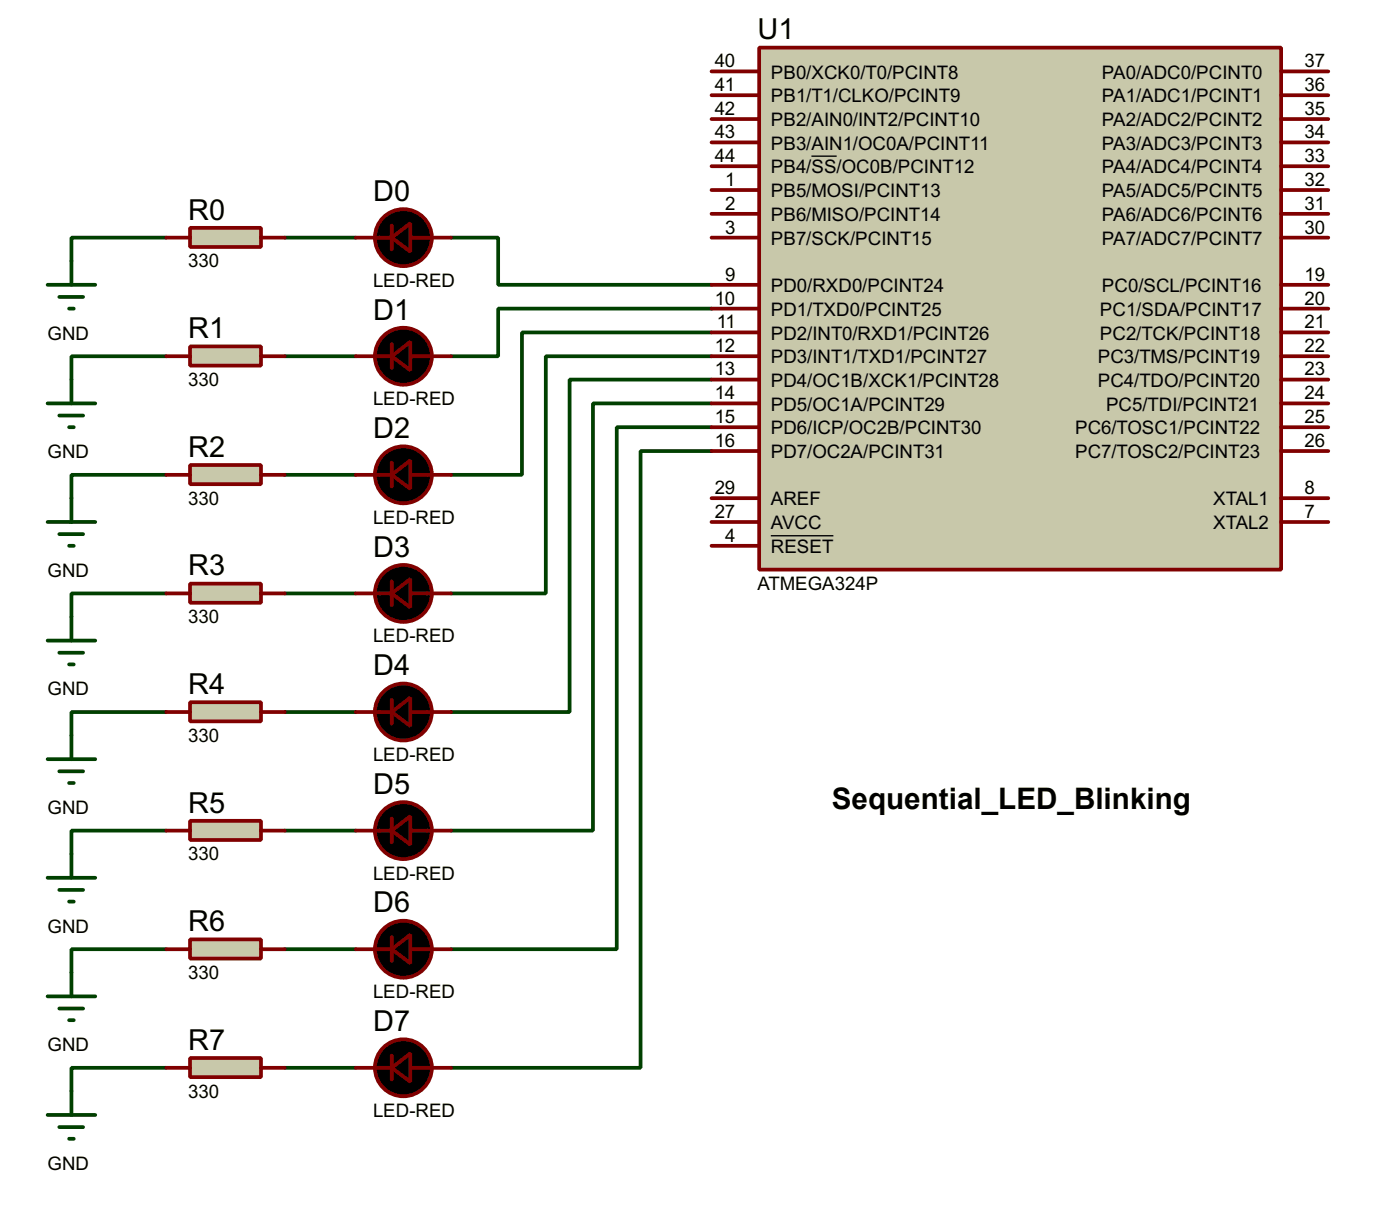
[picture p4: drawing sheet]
<svg xmlns="http://www.w3.org/2000/svg" width="150mm" height="129mm" viewBox="0 0 150 129" stroke-linecap="round" stroke-linejoin="round" font-family="sans-serif">
<g fill="none" stroke="#004000" stroke-width=".4">
<path d="M17.8 25.5h-10.1v2.5M17.8 38.2h-10.1v2.5M30.5 25.5h7.6M30.5 38.2h7.6M48.3 25.5h5.1v5h22.8M76.2 33.1h-22.8v5.1h-5.1M76.2 35.6h-20.3v15.3h-7.6M76.2 38.2h-17.7v25.4h-10.2M17.8 50.9h-10.1v2.5M30.5 50.9h7.6M76.2 40.7h-15.2v35.6h-12.7M76.2 43.2h-12.7v45.8h-15.2"/>
<path d="M76.2 45.8h-10.1v55.9h-17.8M76.2 48.3h-7.6v66.1h-20.3M17.8 63.6h-10.1v2.5M17.8 76.3h-10.1v2.5M30.5 63.6h7.6M30.5 76.3h7.6M17.8 89h-10.1v2.5M30.5 89h7.6M17.8 101.7h-10.1v2.5M17.8 114.4h-10.1v2.5M30.5 101.7h7.6M30.5 114.4h7.6"/>
</g>
<path d="M81.3 5.1h55.9v55.9h-55.9z" fill="#c8c8aa" stroke="#800000" stroke-width=".4"/>
<g fill="none" stroke="#800000" stroke-width=".4">
<path d="M76.2 17.8h5.1M76.2 15.3h5.1M76.2 12.7h5.1M76.2 10.2h5.1M76.2 7.7h5.1M137.2 17.8h5.1M137.2 15.3h5.1M137.2 12.7h5.1M137.2 10.2h5.1M137.2 7.7h5.1M38.1 25.5h3.9M42 24.2v2.5"/>
<path d="M44 25.5h4.3M76.2 38.2h5.1M76.2 35.6h5.1M76.2 33.1h5.1M76.2 30.5h5.1M76.2 22.9h5.1M76.2 20.4h5.1M76.2 25.5h5.1M137.2 38.2h5.1M137.2 35.6h5.1M137.2 33.1h5.1M137.2 30.5h5.1"/>
<path d="M137.2 22.9h5.1M137.2 20.4h5.1M137.2 25.5h5.1M76.2 45.8h5.1M76.2 43.2h5.1M76.2 40.7h5.1M76.2 55.9h5.1M76.2 53.4h5.1M76.2 48.3h5.1M76.2 58.5h5.1M137.2 45.8h5.1M137.2 43.2h5.1"/>
<path d="M137.2 40.7h5.1M137.2 55.9h5.1M137.2 53.4h5.1M137.2 48.3h5.1"/>
</g>
<path d="M86.9 16.7h2.7M82.5 57.4h6.8" fill="none" stroke="#000" stroke-width=".15"/>
<g fill="#000" stroke="#800000" stroke-width=".4">
<path d="M42 25.5l2-1.6v3.1z"/>
<circle cx="43.2" cy="25.5" r="3.1"/>
</g>
<path d="M20.4 24.4h7.6v2.1h-7.6z" fill="#c8c8aa" stroke="#800000" stroke-width=".4"/>
<path d="M17.8 25.5h2.6M28 25.5h2.5M38.1 38.2h3.9M42 36.9v2.5M44 38.2h4.3" fill="none" stroke="#800000" stroke-width=".4"/>
<path d="M5.1 30.5h5.1M6.4 31.8h2.5M7.4 33.1h.5M7.7 28v2.5" fill="none" stroke="#004000" stroke-width=".4"/>
<g fill="#000" stroke="#800000" stroke-width=".4">
<path d="M42 38.2l2-1.6v3.1z"/>
<circle cx="43.2" cy="38.2" r="3.1"/>
</g>
<path d="M20.4 37.1h7.6v2.1h-7.6z" fill="#c8c8aa" stroke="#800000" stroke-width=".4"/>
<path d="M17.8 38.2h2.6M28 38.2h2.5M38.1 50.9h3.9M42 49.6v2.5M44 50.9h4.3" fill="none" stroke="#800000" stroke-width=".4"/>
<path d="M5.1 43.2h5.1M6.4 44.5h2.5M7.4 45.8h.5M7.7 40.7v2.5" fill="none" stroke="#004000" stroke-width=".4"/>
<g fill="#000" stroke="#800000" stroke-width=".4">
<path d="M42 50.9l2-1.6v3.1z"/>
<circle cx="43.2" cy="50.9" r="3.1"/>
</g>
<path d="M20.4 49.8h7.6v2.1h-7.6z" fill="#c8c8aa" stroke="#800000" stroke-width=".4"/>
<path d="M17.8 50.9h2.6M28 50.9h2.5M38.1 63.6h3.9M42 62.3v2.5M44 63.6h4.3" fill="none" stroke="#800000" stroke-width=".4"/>
<path d="M5.1 55.9h5.1M6.4 57.2h2.5M7.4 58.5h.5M7.7 53.4v2.5" fill="none" stroke="#004000" stroke-width=".4"/>
<g fill="#000" stroke="#800000" stroke-width=".4">
<path d="M42 63.6l2-1.6v3.1z"/>
<circle cx="43.2" cy="63.6" r="3.1"/>
</g>
<path d="M20.4 62.5h7.6v2.1h-7.6z" fill="#c8c8aa" stroke="#800000" stroke-width=".4"/>
<path d="M17.8 63.6h2.6M28 63.6h2.5M38.1 76.3h3.9M42 75v2.5M44 76.3h4.3" fill="none" stroke="#800000" stroke-width=".4"/>
<path d="M5.1 68.6h5.1M6.4 69.9h2.5M7.4 71.2h.5M7.7 66.1v2.5" fill="none" stroke="#004000" stroke-width=".4"/>
<g fill="#000" stroke="#800000" stroke-width=".4">
<path d="M42 76.3l2-1.6v3.1z"/>
<circle cx="43.2" cy="76.3" r="3.1"/>
</g>
<path d="M20.4 75.2h7.6v2.1h-7.6z" fill="#c8c8aa" stroke="#800000" stroke-width=".4"/>
<path d="M17.8 76.3h2.6M28 76.3h2.5M38.1 89h3.9M42 87.7v2.5M44 89h4.3" fill="none" stroke="#800000" stroke-width=".4"/>
<path d="M7.7 78.8v2.5M5.1 81.3h5.1M6.4 82.6h2.5M7.4 83.9h.5" fill="none" stroke="#004000" stroke-width=".4"/>
<g fill="#000" stroke="#800000" stroke-width=".4">
<path d="M42 89l2-1.6v3.1z"/>
<circle cx="43.2" cy="89" r="3.1"/>
</g>
<path d="M20.4 87.9h7.6v2.1h-7.6z" fill="#c8c8aa" stroke="#800000" stroke-width=".4"/>
<path d="M17.8 89h2.6M28 89h2.5M38.1 101.7h3.9M42 100.4v2.5M44 101.7h4.3" fill="none" stroke="#800000" stroke-width=".4"/>
<path d="M5.1 94h5.1M6.4 95.3h2.5M7.4 96.6h.5M7.7 91.5v2.5" fill="none" stroke="#004000" stroke-width=".4"/>
<g fill="#000" stroke="#800000" stroke-width=".4">
<path d="M42 101.7l2-1.6v3.1z"/>
<circle cx="43.2" cy="101.7" r="3.1"/>
</g>
<path d="M20.4 100.6h7.6v2.1h-7.6z" fill="#c8c8aa" stroke="#800000" stroke-width=".4"/>
<path d="M17.8 101.7h2.6M28 101.7h2.5M38.1 114.4h3.9M42 113.1v2.5M44 114.4h4.3" fill="none" stroke="#800000" stroke-width=".4"/>
<path d="M5.1 106.7h5.1M6.4 108h2.5M7.4 109.3h.5M7.7 104.2v2.5" fill="none" stroke="#004000" stroke-width=".4"/>
<g fill="#000" stroke="#800000" stroke-width=".4">
<path d="M42 114.4l2-1.6v3.1z"/>
<circle cx="43.2" cy="114.4" r="3.1"/>
</g>
<path d="M20.4 113.3h7.6v2.1h-7.6z" fill="#c8c8aa" stroke="#800000" stroke-width=".4"/>
<path d="M17.8 114.4h2.6M28 114.4h2.5" fill="none" stroke="#800000" stroke-width=".4"/>
<path d="M5.1 119.4h5.1M7.7 116.9v2.5M6.4 120.7h2.5M7.4 122h.5" fill="none" stroke="#004000" stroke-width=".4"/>
<text font-size="3.2" x="89.1" y="86.6">Sequential_LED_Blinking</text>
<g font-size="3.1">
<text x="81.1" y="4.2">U1</text>
<text x="20.1" y="23.5">R0</text>
<text x="40" y="21.5">D0</text>
<text x="40" y="34.2">D1</text>
<text x="20.1" y="36.2">R1</text>
<text x="40" y="46.9">D2</text>
<text x="20.1" y="48.9">R2</text>
<text x="40" y="59.6">D3</text>
<text x="20.1" y="61.6">R3</text>
<text x="20.1" y="74.3">R4</text>
<text x="40" y="72.3">D4</text>
<text x="20.1" y="87">R5</text>
<text x="40" y="85">D5</text>
<text x="20.1" y="99.7">R6</text>
<text x="40" y="97.7">D6</text>
<text x="20.1" y="112.4">R7</text>
<text x="40" y="110.4">D7</text>
</g>
<g font-size="2">
<text x="76.5" y="9.8">41</text>
<text x="76.5" y="7.2">40</text>
<text x="82.5" y="11">PB1/T1/CLKO/PCINT9</text>
<text x="82.5" y="8.4">PB0/XCK0/T0/PCINT8</text>
<text x="118" y="11">PA1/ADC1/PCINT1</text>
<text x="118" y="8.4">PA0/ADC0/PCINT0</text>
<text x="139.7" y="9.8">36</text>
<text x="139.7" y="7.2">37</text>
<text x="76.5" y="14.8">43</text>
<text x="76.5" y="12.3">42</text>
<text x="76.5" y="17.4">44</text>
<text x="82.5" y="16">PB3/AIN1/OC0A/PCINT11</text>
<text x="82.5" y="13.5">PB2/AIN0/INT2/PCINT10</text>
<text x="118" y="16">PA3/ADC3/PCINT3</text>
<text x="118" y="13.5">PA2/ADC2/PCINT2</text>
<text x="139.7" y="17.4">33</text>
<text x="139.7" y="14.8">34</text>
<text x="139.7" y="12.3">35</text>
<text x="77.6" y="22.5">2</text>
<text x="77.6" y="19.9">1</text>
<text x="82.5" y="23.7">PB6/MISO/PCINT14</text>
<text x="82.5" y="21.1">PB5/MOSI/PCINT13</text>
<text x="82.5" y="18.6">PB4/SS/OC0B/PCINT12</text>
<text x="118" y="23.7">PA6/ADC6/PCINT6</text>
<text x="118" y="21.1">PA5/ADC5/PCINT5</text>
<text x="118" y="18.6">PA4/ADC4/PCINT4</text>
<text x="139.7" y="22.5">31</text>
<text x="139.7" y="19.9">32</text>
<text x="20.1" y="28.6">330</text>
<text x="77.6" y="25">3</text>
<text x="82.5" y="26.2">PB7/SCK/PCINT15</text>
<text x="118" y="26.2">PA7/ADC7/PCINT7</text>
<text x="139.7" y="25">30</text>
<text x="40" y="30.7">LED-RED</text>
<text x="76.5" y="32.6">10</text>
<text x="76.8" y="35.2">11</text>
<text x="77.6" y="30.1">9</text>
<text x="82.5" y="33.8">PD1/TXD0/PCINT25</text>
<text x="82.5" y="31.3">PD0/RXD0/PCINT24</text>
<text x="117.8" y="33.8">PC1/SDA/PCINT17</text>
<text x="118" y="31.3">PC0/SCL/PCINT16</text>
<text x="139.7" y="35.2">21</text>
<text x="139.7" y="32.6">20</text>
<text x="139.7" y="30.1">19</text>
<text x="5.1" y="36.4">GND</text>
<text x="20.1" y="41.3">330</text>
<text x="76.5" y="40.2">13</text>
<text x="76.5" y="37.7">12</text>
<text x="82.5" y="41.4">PD4/OC1B/XCK1/PCINT28</text>
<text x="82.5" y="38.9">PD3/INT1/TXD1/PCINT27</text>
<text x="82.5" y="36.4">PD2/INT0/RXD1/PCINT26</text>
<text x="117.6" y="41.4">PC4/TDO/PCINT20</text>
<text x="117.6" y="38.9">PC3/TMS/PCINT19</text>
<text x="117.8" y="36.4">PC2/TCK/PCINT18</text>
<text x="139.7" y="40.2">23</text>
<text x="139.7" y="37.7">22</text>
<text x="40" y="43.4">LED-RED</text>
<text x="76.5" y="45.3">15</text>
<text x="76.5" y="42.8">14</text>
<text x="76.5" y="47.9">16</text>
<text x="82.5" y="46.5">PD6/ICP/OC2B/PCINT30</text>
<text x="82.5" y="44">PD5/OC1A/PCINT29</text>
<text x="115.1" y="46.5">PC6/TOSC1/PCINT22</text>
<text x="118.5" y="44">PC5/TDI/PCINT21</text>
<text x="139.7" y="45.3">25</text>
<text x="139.7" y="47.9">26</text>
<text x="139.7" y="42.8">24</text>
<text x="5.1" y="49.1">GND</text>
<text x="76.5" y="52.9">29</text>
<text x="82.5" y="49.1">PD7/OC2A/PCINT31</text>
<text x="115.1" y="49.1">PC7/TOSC2/PCINT23</text>
<text x="139.7" y="52.9">8</text>
<text x="20.1" y="54">330</text>
<text x="40" y="56.1">LED-RED</text>
<text x="76.5" y="55.5">27</text>
<text x="77.6" y="58">4</text>
<text x="82.5" y="56.7">AVCC</text>
<text x="82.5" y="54.1">AREF</text>
<text x="82.5" y="59.2">RESET</text>
<text x="129.9" y="54.1">XTAL1</text>
<text x="129.9" y="56.7">XTAL2</text>
<text x="139.7" y="55.5">7</text>
<text x="5.1" y="61.8">GND</text>
<text x="81.1" y="63.2">ATMEGA324P</text>
<text x="20.1" y="66.7">330</text>
<text x="40" y="68.8">LED-RED</text>
<text x="5.1" y="74.5">GND</text>
<text x="20.1" y="79.4">330</text>
<text x="40" y="81.5">LED-RED</text>
<text x="5.1" y="87.2">GND</text>
<text x="20.1" y="92.1">330</text>
<text x="40" y="94.2">LED-RED</text>
<text x="5.1" y="99.9">GND</text>
<text x="20.1" y="104.8">330</text>
<text x="40" y="106.9">LED-RED</text>
<text x="5.1" y="112.6">GND</text>
<text x="20.1" y="117.5">330</text>
<text x="40" y="119.6">LED-RED</text>
<text x="5.1" y="125.3">GND</text>
</g>
</svg>
